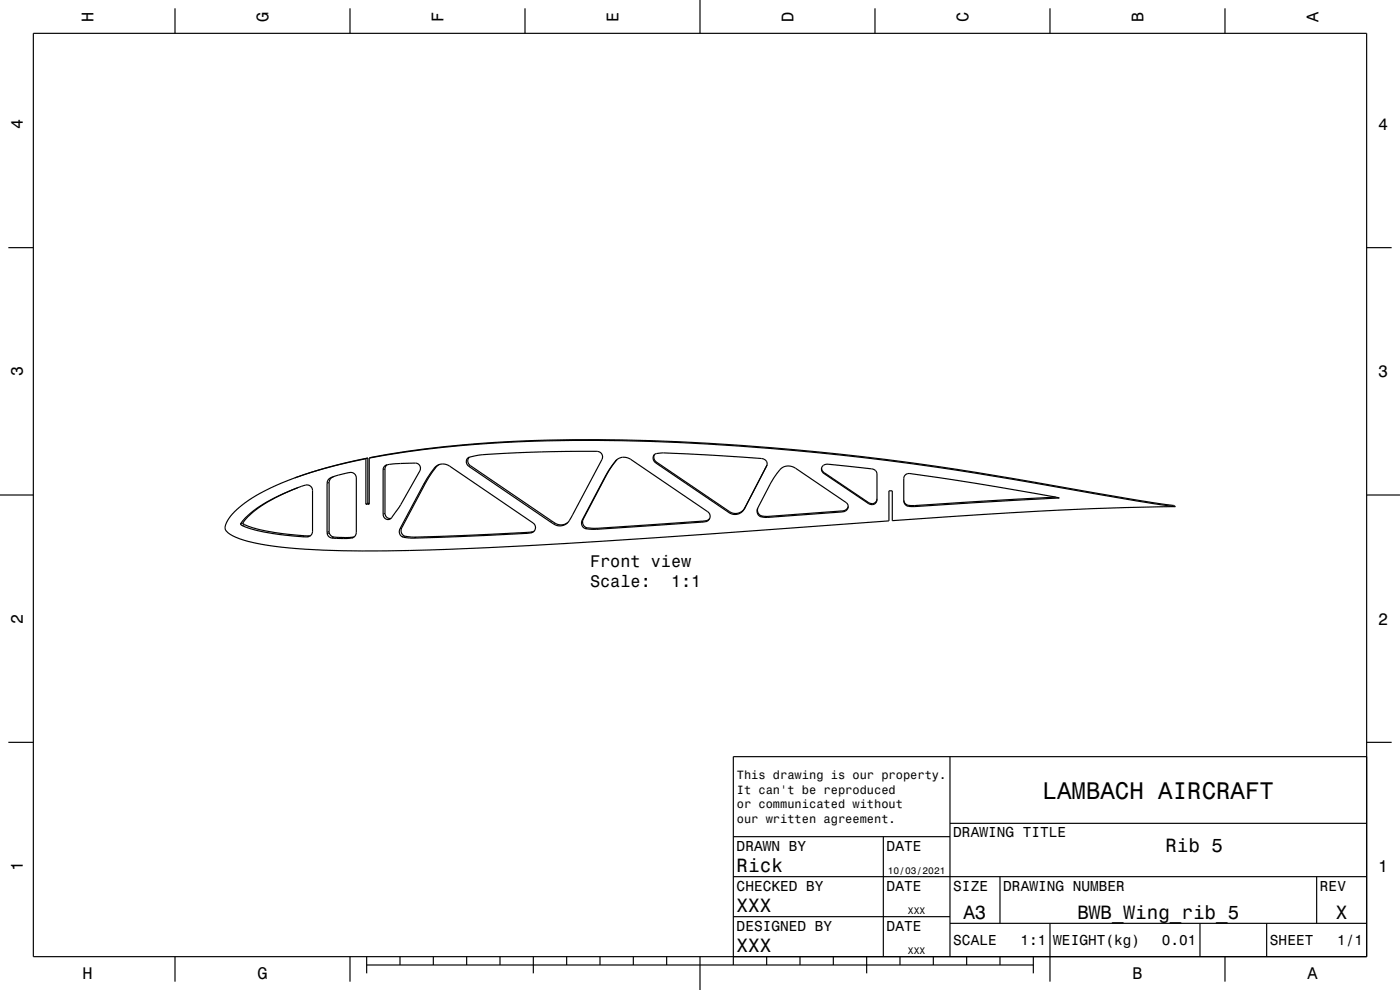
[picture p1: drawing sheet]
<svg xmlns="http://www.w3.org/2000/svg" width="420mm" height="297mm" viewBox="0 0 420 297" stroke-linecap="round" stroke-linejoin="round" font-family="sans-serif">
<g fill="none" stroke="#000" stroke-width=".35">
<path d="M10 10h400v277h-400zM52.5 2.5v7.5M105 2.5v7.5M157.5 2.5v7.5M210 0v10M262.5 2.5v7.5M315 2.5v7.5M367.5 2.5v7.5M2.5 74.3h7.5M410 74.3h7.5M109.8 137.6a146.4 146.4 0 0 0-21.4 5.8M109.8 137.6v13.7"/>
<path d="M110.3 137.4a145.8 145.8 0 0 0-21.9 6M110.3 137.4v13.6M110.3 137.4l-.5 .2M110.8 137.4a376.3 376.3 0 0 1 75.8-5.2 821 821 0 0 1 136 14.9l17.9 3.1 11.8 1.8M110.8 137.4a327.9 327.9 0 0 1 61-5.5 778.6 778.6 0 0 1 138.6 12.8l29.8 5.2 12.1 1.8 .3 .3h-.3M110.8 137.4v13.9h-1M115.4 139.8l.8-.4 1.7-.2 5.8-.3a1.78 1.78 0 0 1 1.9 .5 1.78 1.78 0 0 1 .3 1.9l-5.7 10.1-2.8 4a1.43 1.43 0 0 1-1.6 .4 1.43 1.43 0 0 1-.9-1.5v-13.4zM116.2 139.4l-.5 .6-.2 .7v13.3l.2 .7 .5 .6 1.1 .2M131.7 139.4l-.9 .8-2.2 3.1-8.1 15a2.01 2.01 0 0 0 .4 2.1 2.01 2.01 0 0 0 2 .7l23.7-.8 11.6-.6 2-.3M140.2 137.5l.7-.4 3.1-.6 6.1-.4 13.2-.6 14.8-.1a1.94 1.94 0 0 1 2 .4 1.94 1.94 0 0 1 .5 2l-8.8 16.7a4.3 4.3 0 0 1-4.2 3.3l-1.2-.4-1.3-.8-24.4-16.7a1.65 1.65 0 0 1-.5-2.4zM140.8 137.2l-.2 .1a1.65 1.65 0 0 0 .5 2.4l24.4 16.6a3.7 3.7 0 0 0 4.8 .5M184.8 138.1a3.5 3.5 0 0 1 4.4-.3l23.1 15.7a1.76 1.76 0 0 1 .5 2.2 1.76 1.76 0 0 1-2 .9l-31.3 2.2a10.4 10.4 0 0 1-4.3-.4l-.7-1 .2-1.4 6.9-13.1z"/>
<path d="M185.1 137.9l-1.3 1.6-2 3.2-6.8 13a1.77 1.77 0 0 0 1.2 2.6l3.3 .2 30-2.1a5.3 5.3 0 0 0 3.4-.8M196.4 136.3l-.2 .6v.8l.8 1 21.9 14.8a3.2 3.2 0 0 0 4.5-1.1l6.7-12.9M230 139.8a1.58 1.58 0 0 0-1.5-2.2l-22.1-1.4-7.3-.3-2.1 .2a1.5 1.5 0 0 0-1.1 1.3 1.5 1.5 0 0 0 .9 1.5l21.9 14.9a3.2 3.2 0 0 0 4.9-1.7M246.9 139.7a5.6 5.6 0 0 1 3.9-.2l8.2 .9a7.6 7.6 0 0 1 3.7 .9l.4 .9v7.6a1.56 1.56 0 0 1-.9 1.5 1.56 1.56 0 0 1-1.7-.3l-13.2-8.9a1.49 1.49 0 0 1-.4-2.4zM0 148.5h10M72.1 157.3a24.6 24.6 0 0 1 10-7.8l5.1-2.4 3.6-1.3a1.94 1.94 0 0 1 3 1.3v12.3a1.86 1.86 0 0 1-2.5 1.7 64 64 0 0 1-18.7-3.4M72.1 157.3l.5 .4M72.8 157l.6 .4M72.8 157l-.7 .3M73.4 157.4a63.6 63.6 0 0 0 18.7 3.4l1-.1M73.4 157.4l-.8 .3M88.4 143.4a48.4 48.4 0 0 0-18.1 10.2 6.8 6.8 0 0 0-2.7 5.2 6.8 6.8 0 0 0 4.3 2.8 78.9 78.9 0 0 0 19.7 3.2 523.1 523.1 0 0 0 55-.5l50.2-3 69.9-5v-9.1h1v9a1382.5 1382.5 0 0 1 84.6-4.2"/>
<path d="M89.4 146.3a41.5 41.5 0 0 0-15.5 9.2l-1.1 1.5M98.7 143.6l1.6-.7 2.3-.6a6.5 6.5 0 0 1 3.5-.4l.5 .5 .3 1v16.3a2.14 2.14 0 0 1-2.8 1.8h-1.9a7.1 7.1 0 0 1-3.5-.5l-.6-1.3v-14.7zM100.2 143l-.4 .1a1.77 1.77 0 0 0-1.1 1.7v14.6a2.03 2.03 0 0 0 2.7 1.8l4.9-.1M110.3 151h.5M110.3 151l-.5 .3M130.6 140.1a3.4 3.4 0 0 1 4.3-.3l25 17.1a1.79 1.79 0 0 1 .5 2.2 1.79 1.79 0 0 1-2.1 .9l-20.4 1-15.5 .4a2.01 2.01 0 0 1-2.1-.7 2.01 2.01 0 0 1-.3-2.1l7.2-13.4 2-3.3zM234.1 140.8l.5-.5a3.6 3.6 0 0 1 4.1 .2l15.1 10.3a1.56 1.56 0 0 1 .6 1.8 1.56 1.56 0 0 1-1.6 1l-23.2 1.6a1.98 1.98 0 0 1-2-.6 1.98 1.98 0 0 1-.3-2.2l4-7.6zM246.5 140.4a1.66 1.66 0 0 0 .8 1.4l13.4 9a1.52 1.52 0 0 0 2.4-1.2M254.5 152l-.7 .9-1 .4-22.4 1.6a2.49 2.49 0 0 1-3.2-1.9l.1-.6M271.5 142.5l.7-.4a608.3 608.3 0 0 1 45.6 7.3l-43.4 2.6a3 3 0 0 1-3-.8l-.3-1v-6.6zM316.7 149.1l-42.3 2.6a3 3 0 0 1-3-.8l-.3-.8M410 148.5h10"/>
<path d="M2.5 222.7h7.5M285 227v60M410 222.7h7.5M410 227h-190v62.5M220 251h65M265 251v36M285 247h125M220 275h65M220 263h190M285 277h125M300 263v14M315 277v17.5"/>
<path d="M360 277v10M380 277v10M395 263v14M52.5 287v7.5M105 287v7.5M110 289.5h200M110 287v5M120 287v2.5M130 287v2.5M140 287v2.5M150 287v2.5M160 287v5"/>
<path d="M170 287v2.5M180 287v2.5M190 287v2.5M200 287v2.5M210 287v10M230 287v2.5M240 287v2.5M250 287v2.5M260 287v5M270 287v2.5M280 287v2.5M290 287v2.5"/>
<path d="M300 287v2.5M310 287v5M367.5 287v7.5"/>
</g>
<g fill="none" stroke="#000" stroke-width=".3">
<path d="M140.8 137.2l-.4 .2M141.1 139.7l-.4 .2M184.9 138.1l-.3 .2M197 138.7l-.2 .2M230.1 139.5l-.1 .3M98.7 144.8l-.6 .2M98.7 159.4l-.6 .3M98.8 159.8l-.6 .3M99.8 143.1l-.7 .3M115.5 140.7l-.6 .2M115.5 154l-.6 .3M120.5 158.3l-.5 .3"/>
<path d="M127.6 144.9l-.4 .3M130.8 140.2l-.5 .2M158.2 159.7l-.4 .3M159.7 159.6l-.4 .3M165.5 156.3l-.4 .3M166.6 157l-.4 .3M175 155.7l-.3 .3M175.8 158.2l-.3 .4M176.2 158.3l-.4 .3M179.3 158.5l-.3 .3M181.8 142.7l-.2 .2M210.7 156.3l-.1 .3"/>
<path d="M211.8 156.2l-.1 .3M218.9 153.5l-.2 .3M223.6 152.1l-.3 .6M228.6 154.8l-.1 .3M228.8 154.8l-.1 .3M230.4 154.9l-.1 .3M246.7 141.2l-.1 .2M247.3 141.8v.3M252.8 153.3v.3M254.2 152.5v.3M260.5 150.7v.3M261.8 151.1v.3"/>
<path d="M263 150.1v.3M272.5 151.6l.1 .3M274.4 151.7v.3M91.4 160.7l-.6 .3M92.8 160.8l-.6 .3M100.2 161.1l-.6 .3M101.6 161.2l-.6 .3M103.7 161.3l-.6 .3M106.1 161.1l-.6 .3M121.2 160.7l-.6 .3M121.7 160.9l-.6 .3M124.8 161.1l-.5 .3"/>
</g>
<text font-size="7.2" x="312.8" y="239.6">LAMBACH AIRCRAFT</text>
<g font-size="5.8">
<text x="349.6" y="255.6">Rib 5</text>
<text x="221" y="261.6">Rick</text>
<text x="221" y="273.6">XXX</text>
<text x="289" y="275.6">A3</text>
<text x="323.2" y="275.6">BWB_Wing_rib_5</text>
<text x="400.8" y="275.6">X</text>
<text x="221" y="285.6">XXX</text>
</g>
<g font-size="5">
<text x="28.1" y="6.5" transform="rotate(-90 28.1 6.5)">H</text>
<text x="80.6" y="6.5" transform="rotate(-90 80.6 6.5)">G</text>
<text x="133.1" y="6.5" transform="rotate(-90 133.1 6.5)">F</text>
<text x="185.6" y="6.5" transform="rotate(-90 185.6 6.5)">E</text>
<text x="238.1" y="6.5" transform="rotate(-90 238.1 6.5)">D</text>
<text x="290.6" y="6.5" transform="rotate(-90 290.6 6.5)">C</text>
<text x="343.1" y="6.5" transform="rotate(-90 343.1 6.5)">B</text>
<text x="395.6" y="6.5" transform="rotate(-90 395.6 6.5)">A</text>
<text x="6.8" y="38.7" transform="rotate(-90 6.8 38.7)">4</text>
<text x="413.5" y="39">4</text>
<text x="6.8" y="112.9" transform="rotate(-90 6.8 112.9)">3</text>
<text x="413.5" y="113.2">3</text>
<text x="177" y="170">Front view</text>
<text x="177" y="176">Scale:</text>
<text x="201.3" y="176">1:1</text>
<text x="6.8" y="187.1" transform="rotate(-90 6.8 187.1)">2</text>
<text x="413.5" y="187.4">2</text>
<text x="6.8" y="261.3" transform="rotate(-90 6.8 261.3)">1</text>
<text x="413.5" y="261.6">1</text>
<text x="24.7" y="293.8">H</text>
<text x="77.2" y="293.8">G</text>
<text x="339.7" y="293.8">B</text>
<text x="392.2" y="293.8">A</text>
</g>
<g font-size="4.3">
<text x="286" y="251.2">DRAWING TITLE</text>
<text x="221" y="255.2">DRAWN BY</text>
<text x="266" y="255.2">DATE</text>
<text x="221" y="267.2">CHECKED BY</text>
<text x="266" y="267.2">DATE</text>
<text x="286" y="267.2">SIZE</text>
<text x="301" y="267.2">DRAWING NUMBER</text>
<text x="396" y="267.2">REV</text>
<text x="221" y="279.2">DESIGNED BY</text>
<text x="266" y="279.2">DATE</text>
<text x="286" y="283.6">SCALE</text>
<text x="306.2" y="283.6">1:1</text>
<text x="316" y="283.6">WEIGHT(kg)</text>
<text x="348.6" y="283.6">0.01</text>
<text x="381" y="283.6">SHEET</text>
<text x="401.2" y="283.6">1/1</text>
</g>
<g font-size="3.6">
<text x="221.1" y="233.8">This drawing is our property.</text>
<text x="221.1" y="238.1">It can't be reproduced</text>
<text x="221.1" y="242.5">or communicated without</text>
<text x="221.1" y="246.8">our written agreement.</text>
</g>
<g font-size="2.9">
<text x="266.3" y="262.3">10/03/2021</text>
<text x="272.4" y="274.3">XXX</text>
<text x="272.4" y="286.3">XXX</text>
</g>
</svg>
